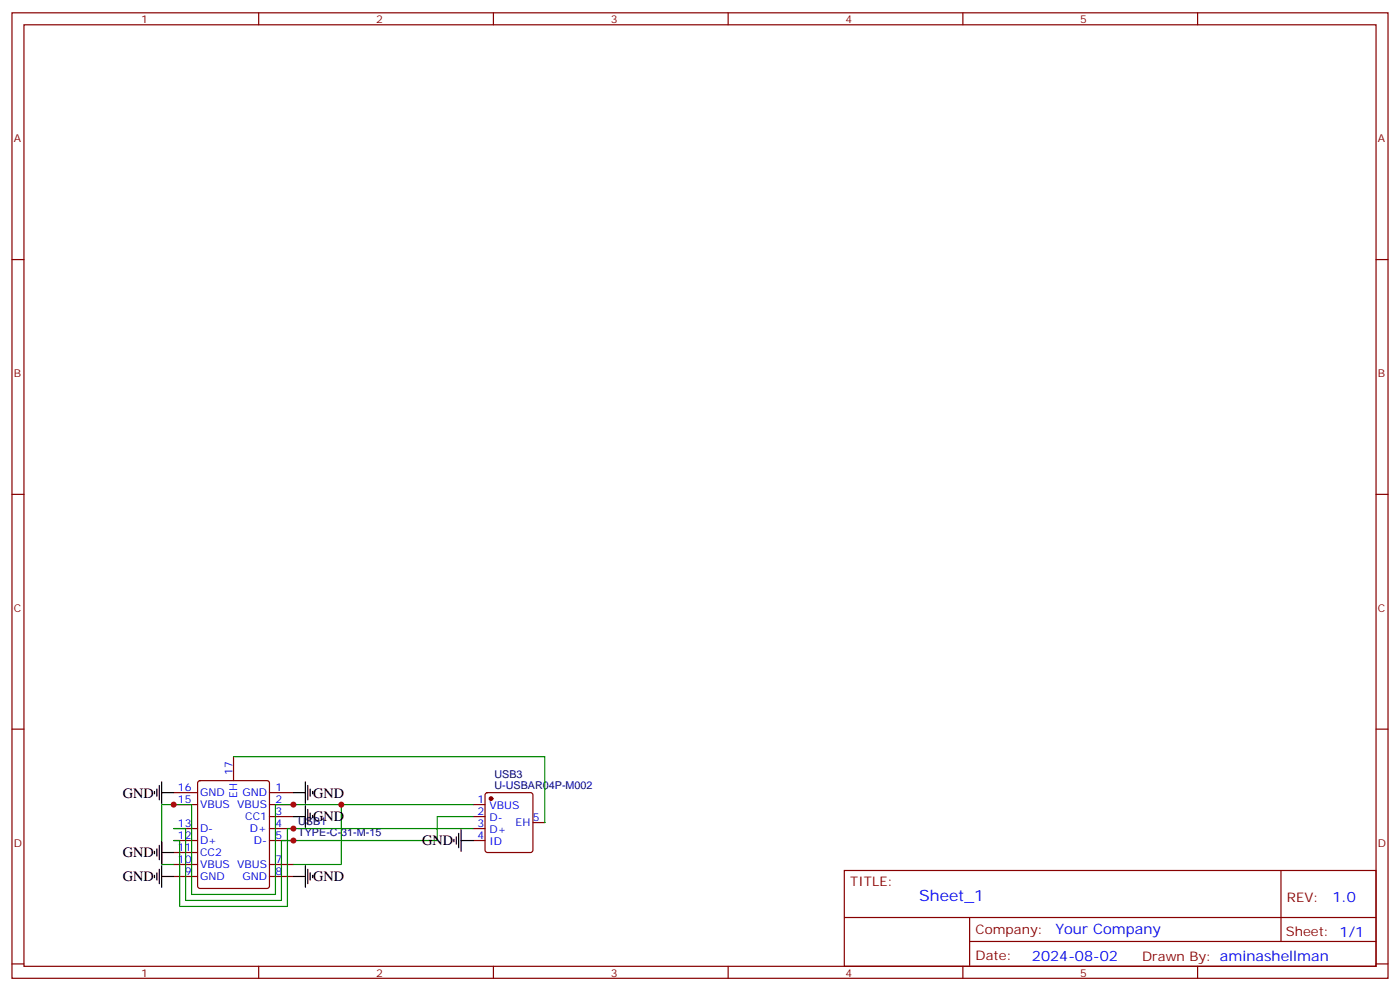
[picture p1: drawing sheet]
<svg xmlns="http://www.w3.org/2000/svg" width="412mm" height="292mm" viewBox="0 0 412 292" stroke-linecap="round" stroke-linejoin="round" font-family="sans-serif">
<g fill="none" stroke="#870000" stroke-width=".35">
<path d="M3.5 3.8h405.4v284.3h-405.4zM7.1 7.3h398.2v277.3h-398.2zM76.2 3.8v3.5M145.3 3.8v3.5M214.5 3.8v3.5M283.6 3.8v3.5M352.8 3.8v3.5M3.5 76.4h3.6M405.3 76.4h3.6M3.5 145.6h3.6M405.3 145.6h3.6M3.5 214.7h3.6"/>
<path d="M405.3 214.7h3.6M51.2 233.4h7M51.2 237h7M58.4 230.1l.5-.2h19.8l.6 .4 .1 30.6-.5 .7-20 .1-.6-.5-.1-30.6zM68.8 222.8v7.1M79.4 233.4h7M79.4 237h7M139.3 237h3.6M143.1 233.6l.5-.2h12.7l.5 .2 .2 .5v16.3l-.2 .5-.5 .2h-12.7l-.5-.3-.2-.4v-16.3zM51.2 244h7M51.2 247.5h7M51.2 251.1h7"/>
<path d="M51.2 254.6h7M51.2 258.1h7M79.4 244h7M79.4 247.5h7M79.4 254.6h7M79.4 258.1h7M79.4 240.5h7M139.3 244h3.6M139.3 247.5h3.6M139.3 240.5h3.6M157 242.3h3.5M248.7 256.4h156.6v28.2h-156.6z"/>
<path d="M377.3 256.4v20.9M248.7 270.2h156.5M285.6 277.3h119.6M285.6 270.2v14.1M3.5 283.9h3.6M76.2 284.6v3.5M145.3 284.6v3.5M214.5 284.6v3.5M283.6 284.6v3.5M352.8 284.6v3.5M405.3 283.9h3.6"/>
</g>
<circle cx="144.6" cy="235.2" r=".53" fill="#870000" stroke="#870000" stroke-width=".35"/>
<path d="M68.8 222.8h91.7v19.5M100.5 237v17.6h-14.1M139.3 237h-58.2v26.4h-24.7v-26.4h-8.8v17.6h3.6M139.3 240.5h-10.5v7h-45.9v17.7h-28.2v-21.2h-3.5M139.3 244h-54.6v22.9h-31.8v-19.4h-1.7" fill="none" stroke="#008700" stroke-width=".35"/>
<g fill="none" stroke="#000" stroke-width=".35">
<path d="M45.5 233.1v.7M46.2 232.4v2.1M46.9 231.3v4.2M47.6 233.4h3.6M47.6 230.3v6.3M86.4 233.4h3.6M90 230.3v6.3M90 237.3v6.4M90.7 231.3v4.2M90.7 238.4v4.2M91.4 232.4v2.1M91.4 239.4v2.1"/>
<path d="M92.1 233.1v.7M45.5 250.7v.7M45.5 257.8v.7M46.2 250v2.1M46.2 257.1v2.1M46.9 249v4.2M46.9 256v4.2M47.6 247.9v6.3M47.6 255v6.3M47.6 258.1h3.6M47.6 251.1h3.6M86.4 258.1h3.6"/>
<path d="M86.4 240.5h3.6M90 255v6.3M90.7 256v4.2M91.4 257.1v2.1M92.1 240.1v.7M92.1 257.8v.7M133.7 247.2v.7M134.4 246.5v2.1M135.1 245.4v4.3M135.8 247.5h3.5M135.8 244.4v6.3"/>
</g>
<g fill="#c00">
<circle cx="86.4" cy="237" r=".88"/>
<circle cx="86.4" cy="247.5" r=".88"/>
<circle cx="86.4" cy="244" r=".88"/>
<circle cx="100.5" cy="237" r=".88"/>
<circle cx="51.2" cy="237" r=".88"/>
</g>
<text font-size="4.6" fill="#00f" x="270.8" y="265.4">Sheet_1</text>
<g font-size="4.2">
<text x="36.2" y="234.9">GND</text>
<text x="92.3" y="234.9">GND</text>
<text x="92.3" y="241.9">GND</text>
<text x="124.4" y="249">GND</text>
<text x="36.2" y="252.5">GND</text>
<text x="36.2" y="259.6">GND</text>
<text x="92.3" y="259.6">GND</text>
</g>
<g font-size="4.2" fill="#00f">
<text x="392.5" y="265.6">1.0</text>
<text x="310.9" y="275.2">Your Company</text>
<text x="304" y="283">2024-08-02</text>
</g>
<g font-size="3.9" fill="#800">
<text x="250.5" y="260.9">TITLE:</text>
<text x="379.1" y="265.6">REV:</text>
<text x="287.4" y="275.1">Company:</text>
<text x="378.7" y="275.8">Sheet: 1/1</text>
<text x="287.4" y="282.8">Date:</text>
<text x="336.4" y="282.9">Drawn By: aminashellman</text>
</g>
<g font-size="3.2" fill="#800">
<text x="41.6" y="6.8">1</text>
<text x="110.8" y="6.8">2</text>
<text x="179.9" y="6.8">3</text>
<text x="249.1" y="6.8">4</text>
<text x="318.2" y="6.8">5</text>
<text x="4.1" y="41.9">A</text>
<text x="405.9" y="41.9">A</text>
<text x="4.1" y="111">B</text>
<text x="405.9" y="111">B</text>
<text x="4.1" y="180.2">C</text>
<text x="405.9" y="180.2">C</text>
<text x="4.1" y="249.3">D</text>
<text x="405.9" y="249.3">D</text>
<text x="41.6" y="287.6">1</text>
<text x="110.8" y="287.6">2</text>
<text x="179.9" y="287.6">3</text>
<text x="249.1" y="287.6">4</text>
<text x="318.2" y="287.6">5</text>
</g>
<g font-size="3.2" fill="#00f">
<text x="52.4" y="233.1">16</text>
<text x="68.4" y="228.1" transform="rotate(-90 68.4 228.1)">17</text>
<text x="81.1" y="233.1">1</text>
<text x="52.4" y="236.6">15</text>
<text x="58.9" y="234.5">GND</text>
<text x="58.9" y="238">VBUS VBUS</text>
<text x="69.8" y="235" transform="rotate(-90 69.8 235)">EH</text>
<text x="71.4" y="234.5">GND</text>
<text x="81.1" y="236.6">2</text>
<text x="140.7" y="236.6">1</text>
<text x="144.2" y="238.4">VBUS</text>
<text x="52.4" y="243.7">13</text>
<text x="58.9" y="245.1">D-</text>
<text x="72.2" y="241.5">CC1</text>
<text x="73.6" y="245.1">D+</text>
<text x="81.1" y="243.7">4</text>
<text x="81.1" y="240.1">3</text>
<text x="140.7" y="240.1">2</text>
<text x="140.7" y="243.7">3</text>
<text x="144.2" y="241.9">D-</text>
<text x="144.2" y="245.4">D+</text>
<text x="151.9" y="243.3">EH</text>
<text x="157" y="241.9">5</text>
<text x="52.4" y="247.2">12</text>
<text x="52.4" y="250.7">11</text>
<text x="58.9" y="248.6">D+</text>
<text x="74.8" y="248.6">D-</text>
<text x="81.1" y="247.2">5</text>
<text x="140.7" y="247.2">4</text>
<text x="144.2" y="249">ID</text>
<text x="52.4" y="254.2">10</text>
<text x="54.4" y="257.8">9</text>
<text x="58.9" y="252.1">CC2</text>
<text x="58.9" y="255.7">VBUS VBUS</text>
<text x="81.1" y="257.8">8</text>
<text x="81.1" y="254.2">7</text>
<text x="58.9" y="259.2">GND</text>
<text x="71.4" y="259.2">GND</text>
</g>
<g font-size="3.2" fill="#000080">
<text x="145.6" y="232.4">U-USBAR04P-M002</text>
<text x="145.6" y="229.2">USB3</text>
<text x="87.8" y="243">USB1</text>
<text x="87.8" y="246.3">TYPE-C-31-M-15</text>
</g>
</svg>
